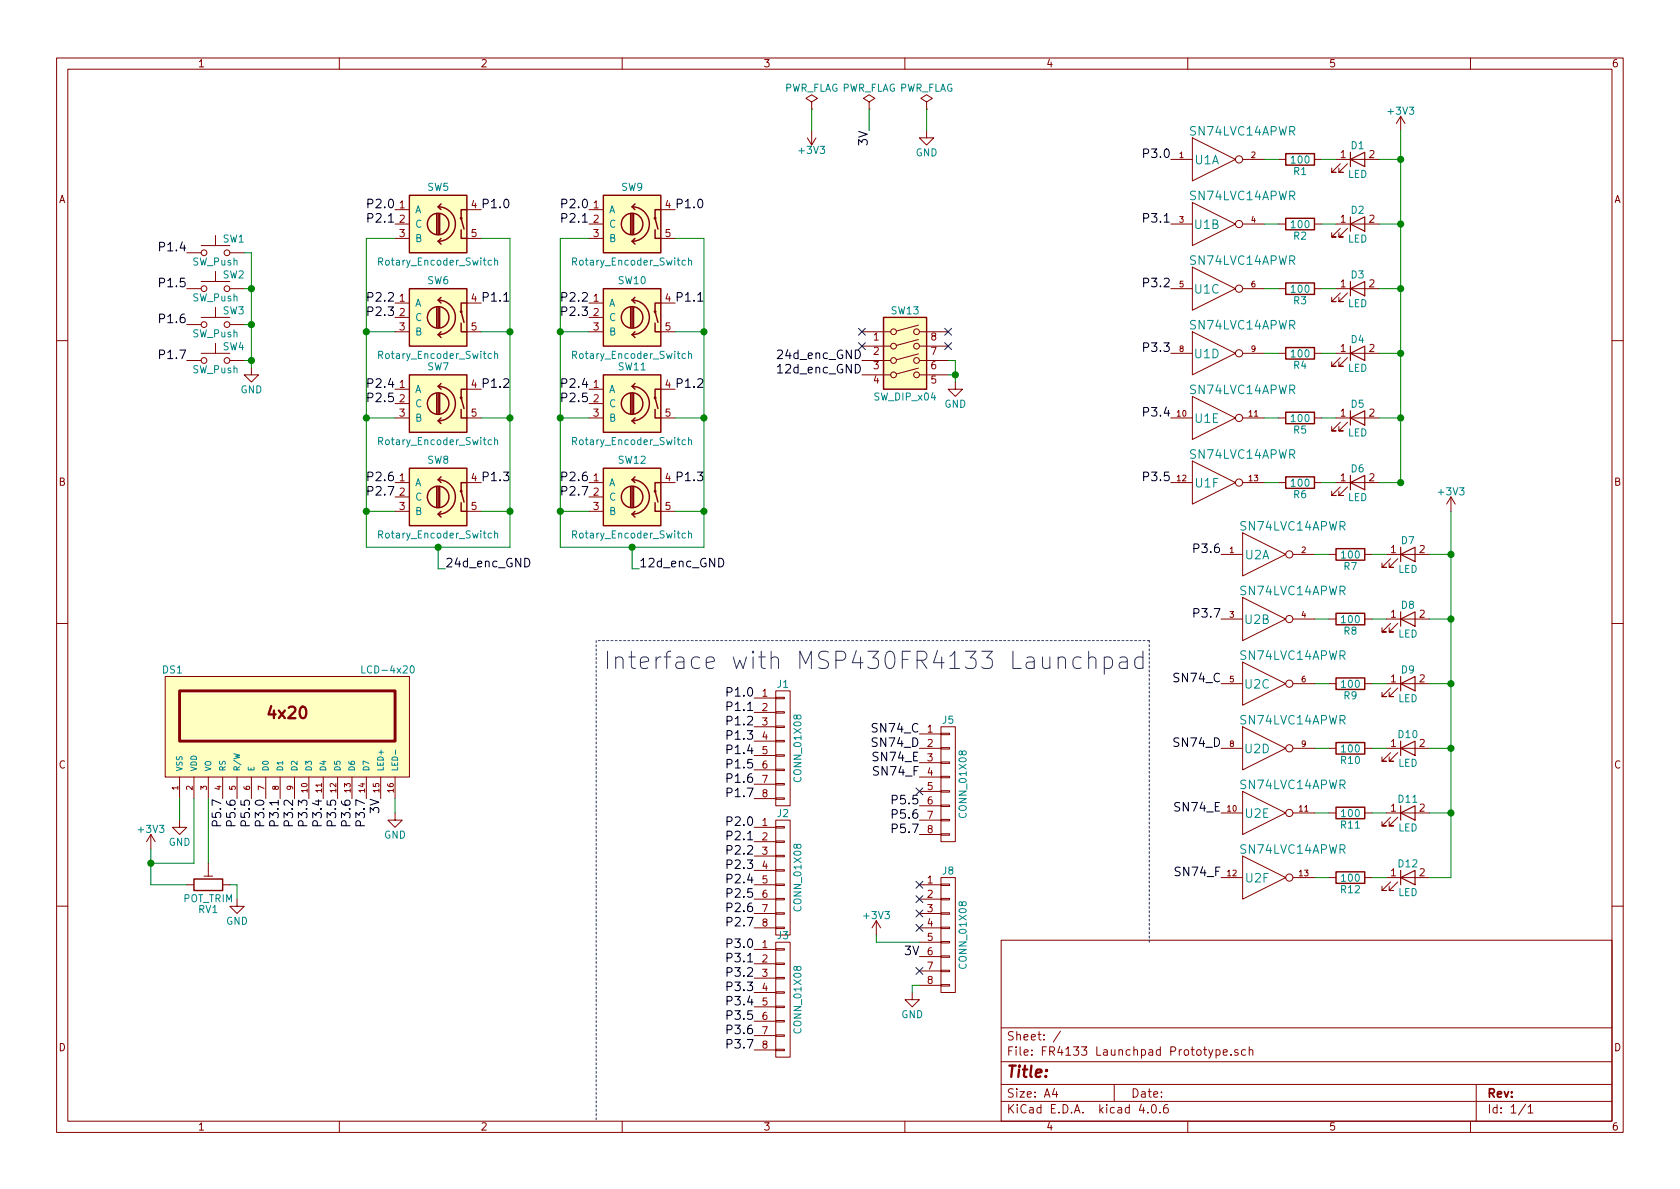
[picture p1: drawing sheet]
EESchema Schematic File Version 2
LIBS:power
LIBS:device
LIBS:transistors
LIBS:conn
LIBS:linear
LIBS:regul
LIBS:74xx
LIBS:cmos4000
LIBS:adc-dac
LIBS:memory
LIBS:xilinx
LIBS:microcontrollers
LIBS:dsp
LIBS:microchip
LIBS:analog_switches
LIBS:motorola
LIBS:texas
LIBS:intel
LIBS:audio
LIBS:interface
LIBS:digital-audio
LIBS:philips
LIBS:display
LIBS:cypress
LIBS:siliconi
LIBS:opto
LIBS:atmel
LIBS:contrib
LIBS:valves
LIBS:FR4133 Launchpad Prototype-cache
EELAYER 25 0
EELAYER END
$Descr A4 11693 8268
encoding utf-8
Sheet 1 1
Title ""
Date ""
Rev ""
Comp ""
Comment1 ""
Comment2 ""
Comment3 ""
Comment4 ""
$EndDescr
$Comp
L Rotary_Encoder_Switch SW8
U 1 1
P 3050 3450
F 0 "SW8" H 3050 3710 50  0000 C CNN
F 1 "Rotary_Encoder_Switch" H 3050 3190 50  0000 C CNN
F 2 "Front Panel Proto:PEC16-with_SW" H 2950 3610 50  0001 C CNN
F 3 "" H 3050 3710 50  0001 C CNN
	1    3050 3450
	1    0    0    -1  
$EndComp
$Comp
L SW_Push SW1
U 1 1
P 1500 1750
F 0 "SW1" H 1550 1850 50  0000 L CNN
F 1 "SW_Push" H 1500 1690 50  0000 C CNN
F 2 "Buttons_Switches_ThroughHole:SW_PUSH_6mm" H 1500 1950 50  0001 C CNN
F 3 "" H 1500 1950 50  0001 C CNN
	1    1500 1750
	1    0    0    -1  
$EndComp
$Comp
L SW_Push SW2
U 1 1
P 1500 2000
F 0 "SW2" H 1550 2100 50  0000 L CNN
F 1 "SW_Push" H 1500 1940 50  0000 C CNN
F 2 "Buttons_Switches_ThroughHole:SW_PUSH_6mm" H 1500 2200 50  0001 C CNN
F 3 "" H 1500 2200 50  0001 C CNN
	1    1500 2000
	1    0    0    -1  
$EndComp
$Comp
L SW_Push SW3
U 1 1
P 1500 2250
F 0 "SW3" H 1550 2350 50  0000 L CNN
F 1 "SW_Push" H 1500 2190 50  0000 C CNN
F 2 "Buttons_Switches_ThroughHole:SW_PUSH_6mm" H 1500 2450 50  0001 C CNN
F 3 "" H 1500 2450 50  0001 C CNN
	1    1500 2250
	1    0    0    -1  
$EndComp
$Comp
L SW_Push SW4
U 1 1
P 1500 2500
F 0 "SW4" H 1550 2600 50  0000 L CNN
F 1 "SW_Push" H 1500 2440 50  0000 C CNN
F 2 "Buttons_Switches_ThroughHole:SW_PUSH_6mm" H 1500 2700 50  0001 C CNN
F 3 "" H 1500 2700 50  0001 C CNN
	1    1500 2500
	1    0    0    -1  
$EndComp
$Comp
L Rotary_Encoder_Switch SW7
U 1 1
P 3050 2800
F 0 "SW7" H 3050 3060 50  0000 C CNN
F 1 "Rotary_Encoder_Switch" H 3050 2540 50  0000 C CNN
F 2 "Front Panel Proto:PEC16-with_SW" H 2950 2960 50  0001 C CNN
F 3 "" H 3050 3060 50  0001 C CNN
	1    3050 2800
	1    0    0    -1  
$EndComp
$Comp
L Rotary_Encoder_Switch SW6
U 1 1
P 3050 2200
F 0 "SW6" H 3050 2460 50  0000 C CNN
F 1 "Rotary_Encoder_Switch" H 3050 1940 50  0000 C CNN
F 2 "Front Panel Proto:PEC16-with_SW" H 2950 2360 50  0001 C CNN
F 3 "" H 3050 2460 50  0001 C CNN
	1    3050 2200
	1    0    0    -1  
$EndComp
$Comp
L Rotary_Encoder_Switch SW5
U 1 1
P 3050 1550
F 0 "SW5" H 3050 1810 50  0000 C CNN
F 1 "Rotary_Encoder_Switch" H 3050 1290 50  0000 C CNN
F 2 "Front Panel Proto:PEC16-with_SW" H 2950 1710 50  0001 C CNN
F 3 "" H 3050 1810 50  0001 C CNN
	1    3050 1550
	1    0    0    -1  
$EndComp
$Comp
L GND #PWR01
U 1 1
P 1750 2550
F 0 "#PWR01" H 1750 2300 50  0001 C CNN
F 1 "GND" H 1750 2400 50  0000 C CNN
F 2 "" H 1750 2550 50  0001 C CNN
F 3 "" H 1750 2550 50  0001 C CNN
	1    1750 2550
	1    0    0    -1  
$EndComp
Text Label 2750 1450 2    60   ~ 0
P2.0
Text Label 2750 1550 2    60   ~ 0
P2.1
Text Label 2750 2100 2    60   ~ 0
P2.2
Text Label 2750 2200 2    60   ~ 0
P2.3
Text Label 2750 2700 2    60   ~ 0
P2.4
Text Label 2750 2800 2    60   ~ 0
P2.5
Text Label 2750 3350 2    60   ~ 0
P2.6
Text Label 2750 3450 2    60   ~ 0
P2.7
Text Label 3350 1450 0    60   ~ 0
P1.0
Text Label 3350 2100 0    60   ~ 0
P1.1
Text Label 3350 2700 0    60   ~ 0
P1.2
Text Label 3350 3350 0    60   ~ 0
P1.3
Text Label 1300 1750 2    60   ~ 0
P1.4
Text Label 1300 2000 2    60   ~ 0
P1.5
Text Label 1300 2250 2    60   ~ 0
P1.6
Text Label 1300 2500 2    60   ~ 0
P1.7
$Comp
L CONN_01X08 J2
U 1 1
P 5450 6100
F 0 "J2" H 5450 6550 50  0000 C CNN
F 1 "CONN_01X08" V 5550 6100 50  0000 C CNN
F 2 "Pin_Headers:Pin_Header_Straight_1x08_Pitch2.54mm" H 5450 6100 50  0001 C CNN
F 3 "" H 5450 6100 50  0001 C CNN
	1    5450 6100
	1    0    0    -1  
$EndComp
$Comp
L CONN_01X08 J3
U 1 1
P 5450 6950
F 0 "J3" H 5450 7400 50  0000 C CNN
F 1 "CONN_01X08" V 5550 6950 50  0000 C CNN
F 2 "Pin_Headers:Pin_Header_Straight_1x08_Pitch2.54mm" H 5450 6950 50  0001 C CNN
F 3 "" H 5450 6950 50  0001 C CNN
	1    5450 6950
	1    0    0    -1  
$EndComp
$Comp
L LCD-4x20 DS1
U 1 1
P 2000 5050
F 0 "DS1" H 1200 5450 50  0000 C CNN
F 1 "LCD-4x20" H 2700 5450 50  0000 C CNN
F 2 "Front Panel Proto:NHD-0420H1Z-FL-GBW-33V3" H 2000 5000 50  0001 C CIN
F 3 "" H 2000 5050 50  0000 C CNN
	1    2000 5050
	1    0    0    -1  
$EndComp
Text Label 1850 5550 3    60   ~ 0
P3.0
Text Label 1950 5550 3    60   ~ 0
P3.1
Text Label 2050 5550 3    60   ~ 0
P3.2
Text Label 2150 5550 3    60   ~ 0
P3.3
Text Label 2250 5550 3    60   ~ 0
P3.4
Text Label 2350 5550 3    60   ~ 0
P3.5
Text Label 2450 5550 3    60   ~ 0
P3.6
Text Label 2550 5550 3    60   ~ 0
P3.7
Text Label 1550 5550 3    60   ~ 0
P5.7
Text Label 1650 5550 3    60   ~ 0
P5.6
Text Label 1750 5550 3    60   ~ 0
P5.5
$Comp
L GND #PWR02
U 1 1
P 1250 5700
F 0 "#PWR02" H 1250 5450 50  0001 C CNN
F 1 "GND" H 1250 5550 50  0000 C CNN
F 2 "" H 1250 5700 50  0001 C CNN
F 3 "" H 1250 5700 50  0001 C CNN
	1    1250 5700
	1    0    0    -1  
$EndComp
$Comp
L POT_TRIM RV1
U 1 1
P 1450 6150
F 0 "RV1" V 1275 6150 50  0000 C CNN
F 1 "POT_TRIM" V 1350 6150 50  0000 C CNN
F 2 "Potentiometers:Potentiometer_Trimmer_Bourns_3339P_Horizontal" H 1450 6150 50  0001 C CNN
F 3 "" H 1450 6150 50  0001 C CNN
	1    1450 6150
	0    -1   -1   0   
$EndComp
$Comp
L +3V3 #PWR03
U 1 1
P 1050 5900
F 0 "#PWR03" H 1050 5750 50  0001 C CNN
F 1 "+3V3" H 1050 6040 50  0000 C CNN
F 2 "" H 1050 5900 50  0001 C CNN
F 3 "" H 1050 5900 50  0001 C CNN
	1    1050 5900
	1    0    0    -1  
$EndComp
$Comp
L GND #PWR04
U 1 1
P 1650 6250
F 0 "#PWR04" H 1650 6000 50  0001 C CNN
F 1 "GND" H 1650 6100 50  0000 C CNN
F 2 "" H 1650 6250 50  0001 C CNN
F 3 "" H 1650 6250 50  0001 C CNN
	1    1650 6250
	1    0    0    -1  
$EndComp
$Comp
L GND #PWR05
U 1 1
P 2750 5650
F 0 "#PWR05" H 2750 5400 50  0001 C CNN
F 1 "GND" H 2750 5500 50  0000 C CNN
F 2 "" H 2750 5650 50  0001 C CNN
F 3 "" H 2750 5650 50  0001 C CNN
	1    2750 5650
	1    0    0    -1  
$EndComp
$Comp
L SN74LVC14APWR U1
U 1 1
P 8300 1100
F 0 "U1" H 8400 1100 60  0000 C CNN
F 1 "SN74LVC14APWR" H 8650 1300 60  0000 C CNN
F 2 "Housings_DIP:DIP-14_W7.62mm" H 8500 1550 60  0001 C CNN
F 3 "" H 8500 1550 60  0000 C CNN
	1    8300 1100
	1    0    0    -1  
$EndComp
$Comp
L SN74LVC14APWR U1
U 2 1
P 8300 1550
F 0 "U1" H 8400 1550 60  0000 C CNN
F 1 "SN74LVC14APWR" H 8650 1750 60  0000 C CNN
F 2 "Housings_DIP:DIP-14_W7.62mm" H 8500 2000 60  0001 C CNN
F 3 "" H 8500 2000 60  0000 C CNN
	2    8300 1550
	1    0    0    -1  
$EndComp
$Comp
L SN74LVC14APWR U1
U 3 1
P 8300 2000
F 0 "U1" H 8400 2000 60  0000 C CNN
F 1 "SN74LVC14APWR" H 8650 2200 60  0000 C CNN
F 2 "Housings_DIP:DIP-14_W7.62mm" H 8500 2450 60  0001 C CNN
F 3 "" H 8500 2450 60  0000 C CNN
	3    8300 2000
	1    0    0    -1  
$EndComp
$Comp
L SN74LVC14APWR U1
U 4 1
P 8300 2450
F 0 "U1" H 8400 2450 60  0000 C CNN
F 1 "SN74LVC14APWR" H 8650 2650 60  0000 C CNN
F 2 "Housings_DIP:DIP-14_W7.62mm" H 8500 2900 60  0001 C CNN
F 3 "" H 8500 2900 60  0000 C CNN
	4    8300 2450
	1    0    0    -1  
$EndComp
$Comp
L SN74LVC14APWR U1
U 5 1
P 8300 2900
F 0 "U1" H 8400 2900 60  0000 C CNN
F 1 "SN74LVC14APWR" H 8650 3100 60  0000 C CNN
F 2 "Housings_DIP:DIP-14_W7.62mm" H 8500 3350 60  0001 C CNN
F 3 "" H 8500 3350 60  0000 C CNN
	5    8300 2900
	1    0    0    -1  
$EndComp
$Comp
L SN74LVC14APWR U1
U 6 1
P 8300 3350
F 0 "U1" H 8400 3350 60  0000 C CNN
F 1 "SN74LVC14APWR" H 8650 3550 60  0000 C CNN
F 2 "Housings_DIP:DIP-14_W7.62mm" H 8500 3800 60  0001 C CNN
F 3 "" H 8500 3800 60  0000 C CNN
	6    8300 3350
	1    0    0    -1  
$EndComp
$Comp
L SN74LVC14APWR U2
U 1 1
P 8650 3850
F 0 "U2" H 8750 3850 60  0000 C CNN
F 1 "SN74LVC14APWR" H 9000 4050 60  0000 C CNN
F 2 "Housings_DIP:DIP-14_W7.62mm" H 8850 4300 60  0001 C CNN
F 3 "" H 8850 4300 60  0000 C CNN
	1    8650 3850
	1    0    0    -1  
$EndComp
$Comp
L R R1
U 1 1
P 9050 1100
F 0 "R1" V 9130 1100 50  0000 C CNN
F 1 "100" V 9050 1100 50  0000 C CNN
F 2 "Resistors_ThroughHole:R_Axial_DIN0309_L9.0mm_D3.2mm_P12.70mm_Horizontal" V 8980 1100 50  0001 C CNN
F 3 "" H 9050 1100 50  0001 C CNN
	1    9050 1100
	0    1    1    0   
$EndComp
$Comp
L LED D1
U 1 1
P 9450 1100
F 0 "D1" H 9450 1200 50  0000 C CNN
F 1 "LED" H 9450 1000 50  0000 C CNN
F 2 "LEDs:LED_D5.0mm" H 9450 1100 50  0001 C CNN
F 3 "" H 9450 1100 50  0001 C CNN
	1    9450 1100
	1    0    0    -1  
$EndComp
$Comp
L R R2
U 1 1
P 9050 1550
F 0 "R2" V 9130 1550 50  0000 C CNN
F 1 "100" V 9050 1550 50  0000 C CNN
F 2 "Resistors_ThroughHole:R_Axial_DIN0309_L9.0mm_D3.2mm_P12.70mm_Horizontal" V 8980 1550 50  0001 C CNN
F 3 "" H 9050 1550 50  0001 C CNN
	1    9050 1550
	0    1    1    0   
$EndComp
$Comp
L LED D2
U 1 1
P 9450 1550
F 0 "D2" H 9450 1650 50  0000 C CNN
F 1 "LED" H 9450 1450 50  0000 C CNN
F 2 "LEDs:LED_D5.0mm" H 9450 1550 50  0001 C CNN
F 3 "" H 9450 1550 50  0001 C CNN
	1    9450 1550
	1    0    0    -1  
$EndComp
$Comp
L R R3
U 1 1
P 9050 2000
F 0 "R3" V 9130 2000 50  0000 C CNN
F 1 "100" V 9050 2000 50  0000 C CNN
F 2 "Resistors_ThroughHole:R_Axial_DIN0309_L9.0mm_D3.2mm_P12.70mm_Horizontal" V 8980 2000 50  0001 C CNN
F 3 "" H 9050 2000 50  0001 C CNN
	1    9050 2000
	0    1    1    0   
$EndComp
$Comp
L LED D3
U 1 1
P 9450 2000
F 0 "D3" H 9450 2100 50  0000 C CNN
F 1 "LED" H 9450 1900 50  0000 C CNN
F 2 "LEDs:LED_D5.0mm" H 9450 2000 50  0001 C CNN
F 3 "" H 9450 2000 50  0001 C CNN
	1    9450 2000
	1    0    0    -1  
$EndComp
$Comp
L R R4
U 1 1
P 9050 2450
F 0 "R4" V 9130 2450 50  0000 C CNN
F 1 "100" V 9050 2450 50  0000 C CNN
F 2 "Resistors_ThroughHole:R_Axial_DIN0309_L9.0mm_D3.2mm_P12.70mm_Horizontal" V 8980 2450 50  0001 C CNN
F 3 "" H 9050 2450 50  0001 C CNN
	1    9050 2450
	0    1    1    0   
$EndComp
$Comp
L LED D4
U 1 1
P 9450 2450
F 0 "D4" H 9450 2550 50  0000 C CNN
F 1 "LED" H 9450 2350 50  0000 C CNN
F 2 "LEDs:LED_D5.0mm" H 9450 2450 50  0001 C CNN
F 3 "" H 9450 2450 50  0001 C CNN
	1    9450 2450
	1    0    0    -1  
$EndComp
$Comp
L R R5
U 1 1
P 9050 2900
F 0 "R5" V 9130 2900 50  0000 C CNN
F 1 "100" V 9050 2900 50  0000 C CNN
F 2 "Resistors_ThroughHole:R_Axial_DIN0309_L9.0mm_D3.2mm_P12.70mm_Horizontal" V 8980 2900 50  0001 C CNN
F 3 "" H 9050 2900 50  0001 C CNN
	1    9050 2900
	0    1    1    0   
$EndComp
$Comp
L LED D5
U 1 1
P 9450 2900
F 0 "D5" H 9450 3000 50  0000 C CNN
F 1 "LED" H 9450 2800 50  0000 C CNN
F 2 "LEDs:LED_D5.0mm" H 9450 2900 50  0001 C CNN
F 3 "" H 9450 2900 50  0001 C CNN
	1    9450 2900
	1    0    0    -1  
$EndComp
$Comp
L R R6
U 1 1
P 9050 3350
F 0 "R6" V 9130 3350 50  0000 C CNN
F 1 "100" V 9050 3350 50  0000 C CNN
F 2 "Resistors_ThroughHole:R_Axial_DIN0309_L9.0mm_D3.2mm_P12.70mm_Horizontal" V 8980 3350 50  0001 C CNN
F 3 "" H 9050 3350 50  0001 C CNN
	1    9050 3350
	0    1    1    0   
$EndComp
$Comp
L LED D6
U 1 1
P 9450 3350
F 0 "D6" H 9450 3450 50  0000 C CNN
F 1 "LED" H 9450 3250 50  0000 C CNN
F 2 "LEDs:LED_D5.0mm" H 9450 3350 50  0001 C CNN
F 3 "" H 9450 3350 50  0001 C CNN
	1    9450 3350
	1    0    0    -1  
$EndComp
$Comp
L R R7
U 1 1
P 9400 3850
F 0 "R7" V 9480 3850 50  0000 C CNN
F 1 "100" V 9400 3850 50  0000 C CNN
F 2 "Resistors_ThroughHole:R_Axial_DIN0309_L9.0mm_D3.2mm_P12.70mm_Horizontal" V 9330 3850 50  0001 C CNN
F 3 "" H 9400 3850 50  0001 C CNN
	1    9400 3850
	0    1    1    0   
$EndComp
$Comp
L LED D7
U 1 1
P 9800 3850
F 0 "D7" H 9800 3950 50  0000 C CNN
F 1 "LED" H 9800 3750 50  0000 C CNN
F 2 "LEDs:LED_D5.0mm" H 9800 3850 50  0001 C CNN
F 3 "" H 9800 3850 50  0001 C CNN
	1    9800 3850
	1    0    0    -1  
$EndComp
Wire Wire Line
	2550 1650 2550 3800
Wire Wire Line
	2550 3550 2750 3550
Wire Wire Line
	3350 3550 3550 3550
Wire Wire Line
	3550 1650 3550 3800
Wire Wire Line
	2550 2900 2750 2900
Wire Wire Line
	3350 2900 3550 2900
Wire Wire Line
	2550 2300 2750 2300
Wire Wire Line
	3350 2300 3550 2300
Wire Wire Line
	2550 1650 2750 1650
Wire Wire Line
	3350 1650 3550 1650
Wire Wire Line
	1700 2500 1750 2500
Wire Wire Line
	1750 1750 1750 2550
Wire Wire Line
	1750 2250 1700 2250
Connection ~ 1750 2500
Wire Wire Line
	1750 2000 1700 2000
Connection ~ 1750 2250
Wire Wire Line
	1750 1750 1700 1750
Connection ~ 1750 2000
Wire Wire Line
	1250 5700 1250 5550
Wire Wire Line
	1350 5550 1350 6000
Wire Wire Line
	1450 6000 1450 5550
Wire Wire Line
	1350 6000 1050 6000
Wire Wire Line
	1050 5900 1050 6150
Wire Wire Line
	1050 6150 1300 6150
Connection ~ 1050 6000
Wire Wire Line
	1600 6150 1650 6150
Wire Wire Line
	1650 6150 1650 6250
Wire Wire Line
	2750 5650 2750 5550
Wire Wire Line
	9200 1100 9300 1100
Wire Wire Line
	8800 1100 8900 1100
Wire Wire Line
	9200 1550 9300 1550
Wire Wire Line
	8800 1550 8900 1550
Wire Wire Line
	9200 2000 9300 2000
Wire Wire Line
	8800 2000 8900 2000
Wire Wire Line
	9200 2450 9300 2450
Wire Wire Line
	8800 2450 8900 2450
Wire Wire Line
	9200 2900 9300 2900
Wire Wire Line
	8800 2900 8900 2900
Wire Wire Line
	9200 3350 9300 3350
Wire Wire Line
	8800 3350 8900 3350
Wire Wire Line
	9750 3350 9600 3350
Wire Wire Line
	9550 3850 9650 3850
Wire Wire Line
	9150 3850 9250 3850
$Comp
L R R8
U 1 1
P 9400 4300
F 0 "R8" V 9480 4300 50  0000 C CNN
F 1 "100" V 9400 4300 50  0000 C CNN
F 2 "Resistors_ThroughHole:R_Axial_DIN0309_L9.0mm_D3.2mm_P12.70mm_Horizontal" V 9330 4300 50  0001 C CNN
F 3 "" H 9400 4300 50  0001 C CNN
	1    9400 4300
	0    1    1    0   
$EndComp
$Comp
L LED D8
U 1 1
P 9800 4300
F 0 "D8" H 9800 4400 50  0000 C CNN
F 1 "LED" H 9800 4200 50  0000 C CNN
F 2 "LEDs:LED_D5.0mm" H 9800 4300 50  0001 C CNN
F 3 "" H 9800 4300 50  0001 C CNN
	1    9800 4300
	1    0    0    -1  
$EndComp
Wire Wire Line
	9550 4300 9650 4300
Wire Wire Line
	9150 4300 9250 4300
$Comp
L R R9
U 1 1
P 9400 4750
F 0 "R9" V 9480 4750 50  0000 C CNN
F 1 "100" V 9400 4750 50  0000 C CNN
F 2 "Resistors_ThroughHole:R_Axial_DIN0309_L9.0mm_D3.2mm_P12.70mm_Horizontal" V 9330 4750 50  0001 C CNN
F 3 "" H 9400 4750 50  0001 C CNN
	1    9400 4750
	0    1    1    0   
$EndComp
$Comp
L LED D9
U 1 1
P 9800 4750
F 0 "D9" H 9800 4850 50  0000 C CNN
F 1 "LED" H 9800 4650 50  0000 C CNN
F 2 "LEDs:LED_D5.0mm" H 9800 4750 50  0001 C CNN
F 3 "" H 9800 4750 50  0001 C CNN
	1    9800 4750
	1    0    0    -1  
$EndComp
Wire Wire Line
	9550 4750 9650 4750
Wire Wire Line
	9150 4750 9250 4750
$Comp
L R R10
U 1 1
P 9400 5200
F 0 "R10" V 9480 5200 50  0000 C CNN
F 1 "100" V 9400 5200 50  0000 C CNN
F 2 "Resistors_ThroughHole:R_Axial_DIN0309_L9.0mm_D3.2mm_P12.70mm_Horizontal" V 9330 5200 50  0001 C CNN
F 3 "" H 9400 5200 50  0001 C CNN
	1    9400 5200
	0    1    1    0   
$EndComp
$Comp
L LED D10
U 1 1
P 9800 5200
F 0 "D10" H 9800 5300 50  0000 C CNN
F 1 "LED" H 9800 5100 50  0000 C CNN
F 2 "LEDs:LED_D5.0mm" H 9800 5200 50  0001 C CNN
F 3 "" H 9800 5200 50  0001 C CNN
	1    9800 5200
	1    0    0    -1  
$EndComp
Wire Wire Line
	9550 5200 9650 5200
Wire Wire Line
	9150 5200 9250 5200
$Comp
L R R11
U 1 1
P 9400 5650
F 0 "R11" V 9480 5650 50  0000 C CNN
F 1 "100" V 9400 5650 50  0000 C CNN
F 2 "Resistors_ThroughHole:R_Axial_DIN0309_L9.0mm_D3.2mm_P12.70mm_Horizontal" V 9330 5650 50  0001 C CNN
F 3 "" H 9400 5650 50  0001 C CNN
	1    9400 5650
	0    1    1    0   
$EndComp
$Comp
L LED D11
U 1 1
P 9800 5650
F 0 "D11" H 9800 5750 50  0000 C CNN
F 1 "LED" H 9800 5550 50  0000 C CNN
F 2 "LEDs:LED_D5.0mm" H 9800 5650 50  0001 C CNN
F 3 "" H 9800 5650 50  0001 C CNN
	1    9800 5650
	1    0    0    -1  
$EndComp
Wire Wire Line
	9550 5650 9650 5650
Wire Wire Line
	9150 5650 9250 5650
$Comp
L R R12
U 1 1
P 9400 6100
F 0 "R12" V 9480 6100 50  0000 C CNN
F 1 "100" V 9400 6100 50  0000 C CNN
F 2 "Resistors_ThroughHole:R_Axial_DIN0309_L9.0mm_D3.2mm_P12.70mm_Horizontal" V 9330 6100 50  0001 C CNN
F 3 "" H 9400 6100 50  0001 C CNN
	1    9400 6100
	0    1    1    0   
$EndComp
$Comp
L LED D12
U 1 1
P 9800 6100
F 0 "D12" H 9800 6200 50  0000 C CNN
F 1 "LED" H 9800 6000 50  0000 C CNN
F 2 "LEDs:LED_D5.0mm" H 9800 6100 50  0001 C CNN
F 3 "" H 9800 6100 50  0001 C CNN
	1    9800 6100
	1    0    0    -1  
$EndComp
Wire Wire Line
	9550 6100 9650 6100
Wire Wire Line
	9150 6100 9250 6100
Wire Wire Line
	10100 6100 9950 6100
Connection ~ 9750 3350
Wire Wire Line
	9600 2900 9750 2900
Connection ~ 9750 2900
Wire Wire Line
	9600 1100 9750 1100
Connection ~ 9750 1100
Wire Wire Line
	9600 1550 9750 1550
Connection ~ 9750 1550
Wire Wire Line
	9600 2000 9750 2000
Connection ~ 9750 2000
Wire Wire Line
	9600 2450 9750 2450
Connection ~ 9750 2450
Wire Wire Line
	9950 3850 10100 3850
Connection ~ 10100 3850
Wire Wire Line
	9950 4300 10100 4300
Connection ~ 10100 4300
Wire Wire Line
	9950 4750 10100 4750
Connection ~ 10100 4750
Wire Wire Line
	9950 5200 10100 5200
Connection ~ 10100 5200
Wire Wire Line
	9950 5650 10100 5650
Connection ~ 10100 5650
$Comp
L +3V3 #PWR06
U 1 1
P 9750 900
F 0 "#PWR06" H 9750 750 50  0001 C CNN
F 1 "+3V3" H 9750 1040 50  0000 C CNN
F 2 "" H 9750 900 50  0001 C CNN
F 3 "" H 9750 900 50  0001 C CNN
	1    9750 900 
	1    0    0    -1  
$EndComp
Text Label 8150 1100 2    60   ~ 0
P3.0
Text Label 8150 1550 2    60   ~ 0
P3.1
Text Label 8150 2000 2    60   ~ 0
P3.2
Text Label 8150 2450 2    60   ~ 0
P3.3
Text Label 8150 2900 2    60   ~ 0
P3.4
Text Label 8150 3350 2    60   ~ 0
P3.5
Text Label 8500 3850 2    60   ~ 0
P3.6
Text Label 8500 4300 2    60   ~ 0
P3.7
Text Label 5250 6600 2    60   ~ 0
P3.0
Text Label 5250 6700 2    60   ~ 0
P3.1
Text Label 5250 6800 2    60   ~ 0
P3.2
Text Label 5250 6900 2    60   ~ 0
P3.3
Text Label 5250 7000 2    60   ~ 0
P3.4
Text Label 5250 7100 2    60   ~ 0
P3.5
Text Label 5250 7200 2    60   ~ 0
P3.6
Text Label 5250 7300 2    60   ~ 0
P3.7
Text Label 5250 5750 2    60   ~ 0
P2.0
Text Label 5250 5850 2    60   ~ 0
P2.1
Text Label 5250 5950 2    60   ~ 0
P2.2
Text Label 5250 6050 2    60   ~ 0
P2.3
Text Label 5250 6150 2    60   ~ 0
P2.4
Text Label 5250 6250 2    60   ~ 0
P2.5
Text Label 5250 6350 2    60   ~ 0
P2.6
Text Label 5250 6450 2    60   ~ 0
P2.7
Text Label 6400 5800 2    60   ~ 0
P5.7
Text Label 6400 5700 2    60   ~ 0
P5.6
Text Label 6400 5600 2    60   ~ 0
P5.5
$Comp
L CONN_01X08 J5
U 1 1
P 6600 5450
F 0 "J5" H 6600 5900 50  0000 C CNN
F 1 "CONN_01X08" V 6700 5450 50  0000 C CNN
F 2 "Pin_Headers:Pin_Header_Straight_1x08_Pitch2.54mm" H 6600 5450 50  0001 C CNN
F 3 "" H 6600 5450 50  0001 C CNN
	1    6600 5450
	1    0    0    -1  
$EndComp
Text Label 5250 4850 2    60   ~ 0
P1.0
Text Label 5250 4950 2    60   ~ 0
P1.1
Text Label 5250 5050 2    60   ~ 0
P1.2
Text Label 5250 5150 2    60   ~ 0
P1.3
Text Label 5250 5250 2    60   ~ 0
P1.4
Text Label 5250 5350 2    60   ~ 0
P1.5
Text Label 5250 5450 2    60   ~ 0
P1.6
Text Label 5250 5550 2    60   ~ 0
P1.7
$Comp
L CONN_01X08 J1
U 1 1
P 5450 5200
F 0 "J1" H 5450 5650 50  0000 C CNN
F 1 "CONN_01X08" V 5550 5200 50  0000 C CNN
F 2 "Pin_Headers:Pin_Header_Straight_1x08_Pitch2.54mm" H 5450 5200 50  0001 C CNN
F 3 "" H 5450 5200 50  0001 C CNN
	1    5450 5200
	1    0    0    -1  
$EndComp
$Comp
L CONN_01X08 J8
U 1 1
P 6600 6500
F 0 "J8" H 6600 6950 50  0000 C CNN
F 1 "CONN_01X08" V 6700 6500 50  0000 C CNN
F 2 "Pin_Headers:Pin_Header_Straight_1x08_Pitch2.54mm" H 6600 6500 50  0001 C CNN
F 3 "" H 6600 6500 50  0001 C CNN
	1    6600 6500
	1    0    0    -1  
$EndComp
Text Label 2650 5550 3    60   ~ 0
3V
$Comp
L +3V3 #PWR07
U 1 1
P 6100 6500
F 0 "#PWR07" H 6100 6350 50  0001 C CNN
F 1 "+3V3" H 6100 6640 50  0000 C CNN
F 2 "" H 6100 6500 50  0001 C CNN
F 3 "" H 6100 6500 50  0001 C CNN
	1    6100 6500
	1    0    0    -1  
$EndComp
Wire Wire Line
	6400 6550 6100 6550
Wire Wire Line
	6100 6550 6100 6500
Text Label 6400 6650 2    60   ~ 0
3V
$Comp
L GND #PWR08
U 1 1
P 6350 6900
F 0 "#PWR08" H 6350 6650 50  0001 C CNN
F 1 "GND" H 6350 6750 50  0000 C CNN
F 2 "" H 6350 6900 50  0001 C CNN
F 3 "" H 6350 6900 50  0001 C CNN
	1    6350 6900
	1    0    0    -1  
$EndComp
Wire Wire Line
	6350 6900 6350 6850
Wire Wire Line
	6350 6850 6400 6850
$Comp
L +3V3 #PWR09
U 1 1
P 5650 900
F 0 "#PWR09" H 5650 750 50  0001 C CNN
F 1 "+3V3" H 5650 1040 50  0000 C CNN
F 2 "" H 5650 900 50  0001 C CNN
F 3 "" H 5650 900 50  0001 C CNN
	1    5650 900 
	-1   0    0    1   
$EndComp
Text Label 6050 900  3    60   ~ 0
3V
$Comp
L GND #PWR010
U 1 1
P 6450 900
F 0 "#PWR010" H 6450 650 50  0001 C CNN
F 1 "GND" H 6450 750 50  0000 C CNN
F 2 "" H 6450 900 50  0001 C CNN
F 3 "" H 6450 900 50  0001 C CNN
	1    6450 900 
	1    0    0    -1  
$EndComp
$Comp
L PWR_FLAG #FLG011
U 1 1
P 5650 750
F 0 "#FLG011" H 5650 825 50  0001 C CNN
F 1 "PWR_FLAG" H 5650 900 50  0000 C CNN
F 2 "" H 5650 750 50  0001 C CNN
F 3 "" H 5650 750 50  0001 C CNN
	1    5650 750 
	1    0    0    -1  
$EndComp
$Comp
L PWR_FLAG #FLG012
U 1 1
P 6050 750
F 0 "#FLG012" H 6050 825 50  0001 C CNN
F 1 "PWR_FLAG" H 6050 900 50  0000 C CNN
F 2 "" H 6050 750 50  0001 C CNN
F 3 "" H 6050 750 50  0001 C CNN
	1    6050 750 
	1    0    0    -1  
$EndComp
$Comp
L PWR_FLAG #FLG013
U 1 1
P 6450 750
F 0 "#FLG013" H 6450 825 50  0001 C CNN
F 1 "PWR_FLAG" H 6450 900 50  0000 C CNN
F 2 "" H 6450 750 50  0001 C CNN
F 3 "" H 6450 750 50  0001 C CNN
	1    6450 750 
	1    0    0    -1  
$EndComp
Wire Wire Line
	5650 900  5650 750 
Wire Wire Line
	6050 900  6050 750 
Wire Wire Line
	6450 900  6450 750 
Connection ~ 3550 3550
Connection ~ 3550 2900
Connection ~ 3550 2300
Connection ~ 2550 2300
Connection ~ 2550 2900
Connection ~ 2550 3550
Wire Wire Line
	3550 3800 2550 3800
Wire Wire Line
	3050 3800 3050 3950
Wire Wire Line
	3050 3950 3100 3950
Connection ~ 3050 3800
Text Label 3100 3950 0    60   ~ 0
24d_enc_GND
$Comp
L Rotary_Encoder_Switch SW12
U 1 1
P 4400 3450
F 0 "SW12" H 4400 3710 50  0000 C CNN
F 1 "Rotary_Encoder_Switch" H 4400 3190 50  0000 C CNN
F 2 "Front Panel Proto:PEC16-with_SW" H 4300 3610 50  0001 C CNN
F 3 "" H 4400 3710 50  0001 C CNN
	1    4400 3450
	1    0    0    -1  
$EndComp
$Comp
L Rotary_Encoder_Switch SW11
U 1 1
P 4400 2800
F 0 "SW11" H 4400 3060 50  0000 C CNN
F 1 "Rotary_Encoder_Switch" H 4400 2540 50  0000 C CNN
F 2 "Front Panel Proto:PEC16-with_SW" H 4300 2960 50  0001 C CNN
F 3 "" H 4400 3060 50  0001 C CNN
	1    4400 2800
	1    0    0    -1  
$EndComp
$Comp
L Rotary_Encoder_Switch SW10
U 1 1
P 4400 2200
F 0 "SW10" H 4400 2460 50  0000 C CNN
F 1 "Rotary_Encoder_Switch" H 4400 1940 50  0000 C CNN
F 2 "Front Panel Proto:PEC16-with_SW" H 4300 2360 50  0001 C CNN
F 3 "" H 4400 2460 50  0001 C CNN
	1    4400 2200
	1    0    0    -1  
$EndComp
$Comp
L Rotary_Encoder_Switch SW9
U 1 1
P 4400 1550
F 0 "SW9" H 4400 1810 50  0000 C CNN
F 1 "Rotary_Encoder_Switch" H 4400 1290 50  0000 C CNN
F 2 "Front Panel Proto:PEC16-with_SW" H 4300 1710 50  0001 C CNN
F 3 "" H 4400 1810 50  0001 C CNN
	1    4400 1550
	1    0    0    -1  
$EndComp
Text Label 4100 1450 2    60   ~ 0
P2.0
Text Label 4100 1550 2    60   ~ 0
P2.1
Text Label 4100 2100 2    60   ~ 0
P2.2
Text Label 4100 2200 2    60   ~ 0
P2.3
Text Label 4100 2700 2    60   ~ 0
P2.4
Text Label 4100 2800 2    60   ~ 0
P2.5
Text Label 4100 3350 2    60   ~ 0
P2.6
Text Label 4100 3450 2    60   ~ 0
P2.7
Text Label 4700 1450 0    60   ~ 0
P1.0
Text Label 4700 2100 0    60   ~ 0
P1.1
Text Label 4700 2700 0    60   ~ 0
P1.2
Text Label 4700 3350 0    60   ~ 0
P1.3
Wire Wire Line
	3900 1650 3900 3800
Wire Wire Line
	3900 3550 4100 3550
Wire Wire Line
	4700 3550 4900 3550
Wire Wire Line
	4900 1650 4900 3800
Wire Wire Line
	3900 2900 4100 2900
Wire Wire Line
	4700 2900 4900 2900
Wire Wire Line
	3900 2300 4100 2300
Wire Wire Line
	4700 2300 4900 2300
Wire Wire Line
	3900 1650 4100 1650
Wire Wire Line
	4700 1650 4900 1650
Connection ~ 4900 3550
Connection ~ 4900 2900
Connection ~ 4900 2300
Connection ~ 3900 2300
Connection ~ 3900 2900
Connection ~ 3900 3550
Wire Wire Line
	4900 3800 3900 3800
Wire Wire Line
	4400 3800 4400 3950
Wire Wire Line
	4400 3950 4450 3950
Connection ~ 4400 3800
Text Label 4450 3950 0    60   ~ 0
12d_enc_GND
Text Label 6000 2600 2    60   ~ 0
12d_enc_GND
Text Label 6000 2500 2    60   ~ 0
24d_enc_GND
$Comp
L GND #PWR014
U 1 1
P 6650 2650
F 0 "#PWR014" H 6650 2400 50  0001 C CNN
F 1 "GND" H 6650 2500 50  0000 C CNN
F 2 "" H 6650 2650 50  0001 C CNN
F 3 "" H 6650 2650 50  0001 C CNN
	1    6650 2650
	1    0    0    -1  
$EndComp
Wire Wire Line
	6600 2600 6650 2600
Wire Wire Line
	6650 2500 6650 2650
Wire Wire Line
	6600 2500 6650 2500
Connection ~ 6650 2600
$Comp
L SN74LVC14APWR U2
U 2 1
P 8650 4300
F 0 "U2" H 8750 4300 60  0000 C CNN
F 1 "SN74LVC14APWR" H 9000 4500 60  0000 C CNN
F 2 "Housings_DIP:DIP-14_W7.62mm" H 8850 4750 60  0001 C CNN
F 3 "" H 8850 4750 60  0000 C CNN
	2    8650 4300
	1    0    0    -1  
$EndComp
$Comp
L SN74LVC14APWR U2
U 3 1
P 8650 4750
F 0 "U2" H 8750 4750 60  0000 C CNN
F 1 "SN74LVC14APWR" H 9000 4950 60  0000 C CNN
F 2 "Housings_DIP:DIP-14_W7.62mm" H 8850 5200 60  0001 C CNN
F 3 "" H 8850 5200 60  0000 C CNN
	3    8650 4750
	1    0    0    -1  
$EndComp
$Comp
L SN74LVC14APWR U2
U 4 1
P 8650 5200
F 0 "U2" H 8750 5200 60  0000 C CNN
F 1 "SN74LVC14APWR" H 9000 5400 60  0000 C CNN
F 2 "Housings_DIP:DIP-14_W7.62mm" H 8850 5650 60  0001 C CNN
F 3 "" H 8850 5650 60  0000 C CNN
	4    8650 5200
	1    0    0    -1  
$EndComp
$Comp
L SN74LVC14APWR U2
U 5 1
P 8650 5650
F 0 "U2" H 8750 5650 60  0000 C CNN
F 1 "SN74LVC14APWR" H 9000 5850 60  0000 C CNN
F 2 "Housings_DIP:DIP-14_W7.62mm" H 8850 6100 60  0001 C CNN
F 3 "" H 8850 6100 60  0000 C CNN
	5    8650 5650
	1    0    0    -1  
$EndComp
$Comp
L SN74LVC14APWR U2
U 6 1
P 8650 6100
F 0 "U2" H 8750 6100 60  0000 C CNN
F 1 "SN74LVC14APWR" H 9000 6300 60  0000 C CNN
F 2 "Housings_DIP:DIP-14_W7.62mm" H 8850 6550 60  0001 C CNN
F 3 "" H 8850 6550 60  0000 C CNN
	6    8650 6100
	1    0    0    -1  
$EndComp
Text Label 8500 4750 2    60   ~ 0
SN74_C
Text Label 8500 5200 2    60   ~ 0
SN74_D
Text Label 8500 5650 2    60   ~ 0
SN74_E
Text Label 8500 6100 2    60   ~ 0
SN74_F
Text Label 6400 5100 2    60   ~ 0
SN74_C
Text Label 6400 5200 2    60   ~ 0
SN74_D
Text Label 6400 5300 2    60   ~ 0
SN74_E
Text Label 6400 5400 2    60   ~ 0
SN74_F
NoConn ~ 6400 6450
NoConn ~ 6400 6350
NoConn ~ 6400 6250
NoConn ~ 6400 6150
NoConn ~ 6400 6750
NoConn ~ 6400 5500
$Comp
L SW_DIP_x04 SW13
U 1 1
P 6300 2500
F 0 "SW13" H 6300 2850 50  0000 C CNN
F 1 "SW_DIP_x04" H 6300 2250 50  0000 C CNN
F 2 "Front Panel Proto:C&K-BD04" H 6300 2500 50  0001 C CNN
F 3 "" H 6300 2500 50  0001 C CNN
	1    6300 2500
	1    0    0    -1  
$EndComp
NoConn ~ 6600 2300
NoConn ~ 6600 2400
NoConn ~ 6000 2300
NoConn ~ 6000 2400
Wire Wire Line
	10100 6100 10100 3550
Wire Wire Line
	9750 3350 9750 900 
$Comp
L +3V3 #PWR015
U 1 1
P 10100 3550
F 0 "#PWR015" H 10100 3400 50  0001 C CNN
F 1 "+3V3" H 10100 3690 50  0000 C CNN
F 2 "" H 10100 3550 50  0001 C CNN
F 3 "" H 10100 3550 50  0001 C CNN
	1    10100 3550
	1    0    0    -1  
$EndComp
Text Notes 4200 4650 0    120  ~ 0
Interface with MSP430FR4133 Launchpad
Wire Notes Line
	8000 6550 8000 4450
Wire Notes Line
	8000 4450 4150 4450
Wire Notes Line
	4150 4450 4150 7800
$EndSCHEMATC
